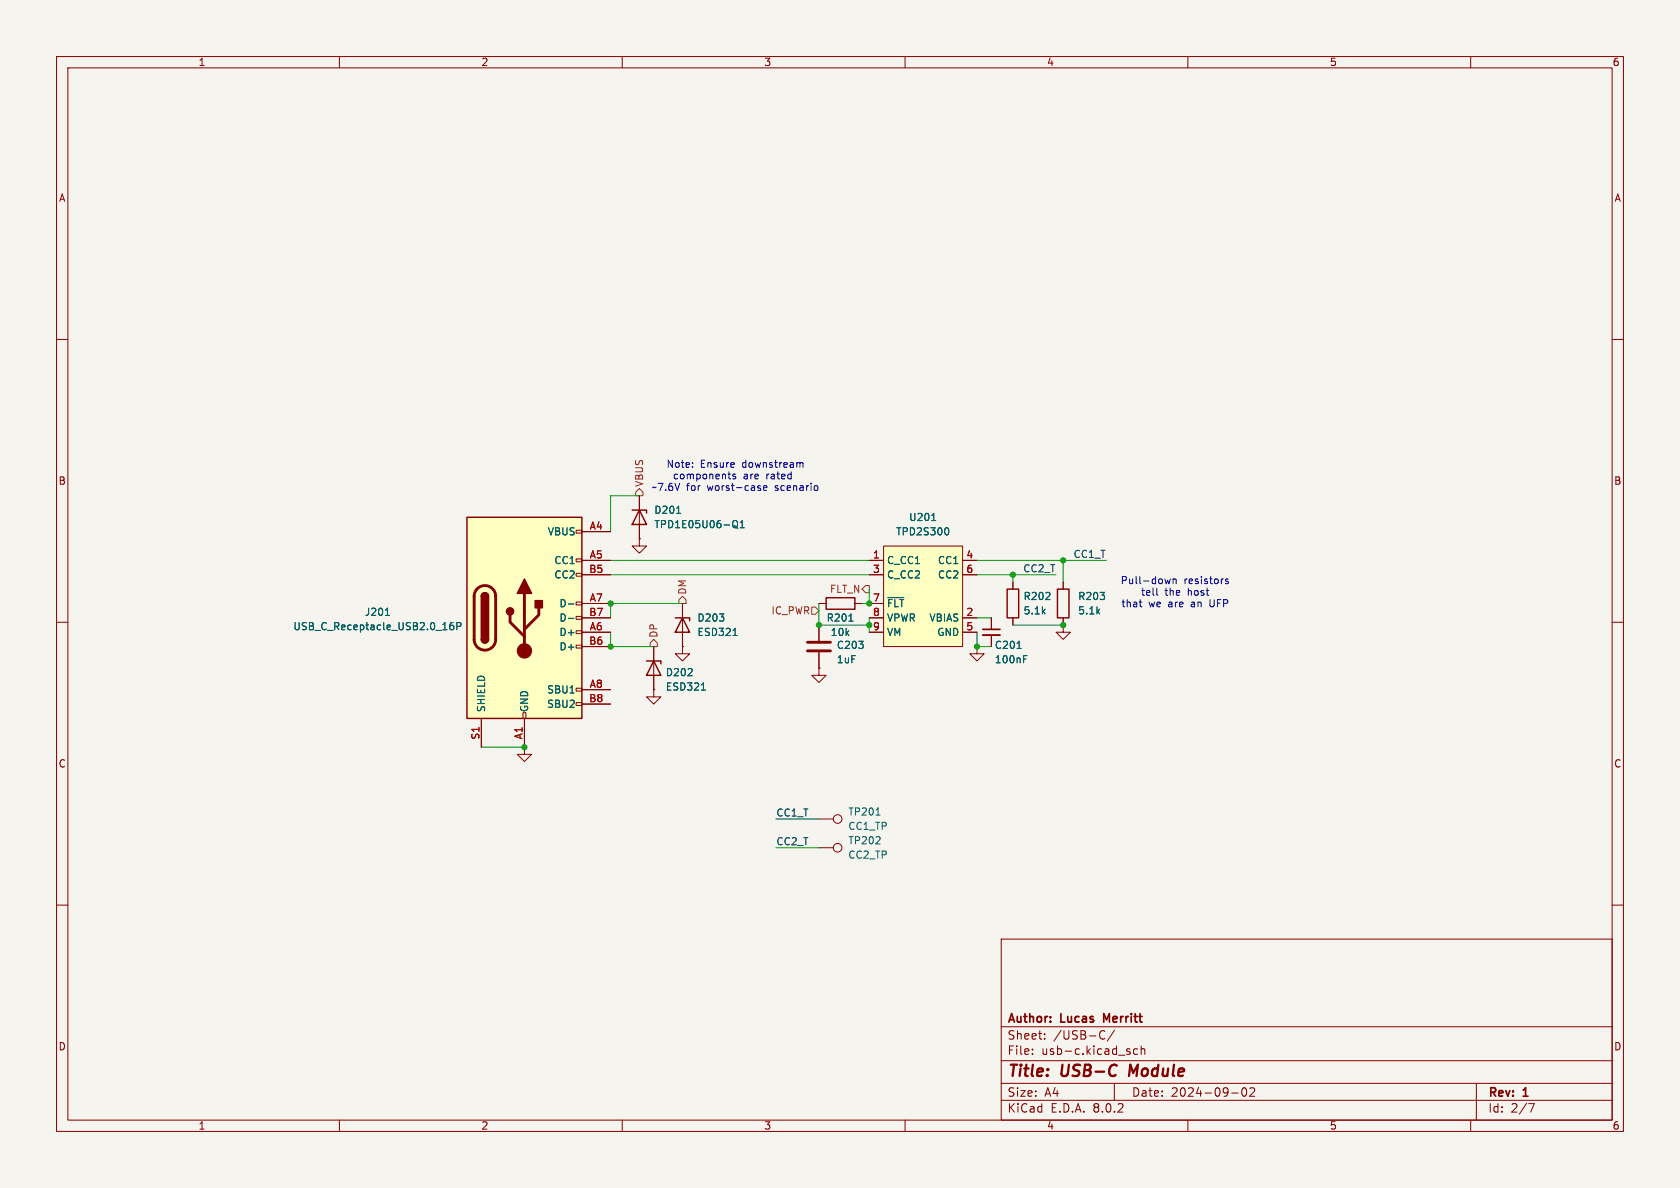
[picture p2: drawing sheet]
<svg xmlns="http://www.w3.org/2000/svg" width="297mm" height="210mm" viewBox="0 0 297 210" stroke-linecap="round" stroke-linejoin="round" font-family="sans-serif">
<path d="M0 0h297v210h-297z" fill="#f5f4ef" stroke="#f5f4ef" stroke-width=".18"/>
<g fill="none" stroke="#840000" stroke-width=".18">
<path d="M10 10h277v190h-277zM12 12h273v186h-273zM60 10v2M110 10v2M160 10v2M210 10v2M260 10v2M10 60h2M285 60h2M10 110h2M144.8 106.7h1.2M151.1 106.7h1.3"/>
<path d="M285 110h2M92.7 132.1v1.3h1.3l-1.3 1.2-1.3-1.2h1.3M92.7 132.1h.1M10 160h2M285 160h2M177 166h108v32h-108zM60 198v2M110 198v2M160 198v2M177 194.5h108M177 191.5h108M177 187.5h108"/>
<path d="M177 181.5h108M182.5 186.3v.1M182.5 185.5v.1M184.7 183.6v.1M184.7 182.8v.1M194.5 183.5a.52 .52 0 0 0 .8 .1M195.3 182.3h-.1a.54 .54 0 0 0-.7 .1M197 191.5v3M197 182.1l-1.3 2M199.6 185.9l.2 .2-.2 .3M199.6 185.4l.1 .1M201.1 185.5l-.4-.1-.3 .3v.4l.1 .2h.6"/>
<path d="M201.7 185.5l.3-.1 .3 .1 .1 .9M201.7 184.9v1.5M210 198v2M217.7 193.2h1.2M219.7 192.4l.2-.1a.81 .81 0 0 1 .6 .6 .81 .81 0 0 1-.3 .8l-.2 .1a.81 .81 0 0 1-.3-1.4zM221 192.4l.5-.1 .2 .1 .1 .3-.9 1.1h.9M260 198v2M261 191.5v6.5M270.2 195.1h1l-.6 1.5"/>
</g>
<path d="M199.8 188.2l-.2 2" fill="none" stroke="#840000" stroke-width=".4"/>
<path d="M195.6 180.3l-.5-1.1v1.5" fill="none" stroke="#840000" stroke-width=".3"/>
<path d="M146 105.7h5.1v2h-5.1z" fill="none" stroke="#840000" stroke-width=".25"/>
<path d="M150.1 109.8h.7" fill="none" stroke="#006464" stroke-width=".18"/>
<path d="M82.5 91.4h20.4v35.6h-20.4z" fill="#ffffc2"/>
<g fill="none" stroke="#840000" stroke-width=".18">
<path d="M101.9 98.8h1v.5h-1zM101.9 93.7h1v.5h-1zM102.9 94h5M102.9 99.1h5M113 95.3v1.2h1.3l-1.3 1.3-1.2-1.3h1.2M113 95.3h.1M113 87.6v7.7M101.9 114h1v.6h-1zM101.9 111.5h1v.5h-1zM101.9 109h1v.5h-1zM101.9 106.4h1v.5h-1zM101.9 101.3h1v.6h-1z"/>
<path d="M102.9 111.8h5M102.9 106.7h5M102.9 101.6h5M102.9 114.3h5M102.9 109.2h5M115.6 114.3v7.6M120.6 114.3v1.3h1.3l-1.3 1.2-1.2-1.2h1.2M120.6 114.3h.1M120.6 106.7v7.6M144.8 118.1v1.3h1.2l-1.2 1.3-1.3-1.3h1.3M144.8 118.1h.1M144.8 110.5v2.8"/>
<path d="M144.8 115.3v2.8M172.7 114.3v1.3h1.3l-1.3 1.2-1.3-1.2h1.3M172.7 114.3h.1M179.1 102.9v1.2M179.1 109.2v1.3M188 110.5v1.3h1.2l-1.2 1.2-1.3-1.2h1.3M188 110.5h.1M85.1 127v5.1M92.5 126h.5v1h-.5zM92.7 127v5.1M101.9 124.2h1v.5h-1zM101.9 121.7h1v.5h-1z"/>
<path d="M102.9 121.9h5M102.9 124.5h5M115.6 121.9v1.3h1.2l-1.2 1.3-1.3-1.3h1.3M115.6 121.9h.1M144.8 144.8h2.5M144.8 149.9h2.5"/>
<circle cx="148.1" cy="149.9" r=".76"/>
<circle cx="148.1" cy="144.8" r=".76"/>
</g>
<path d="M82.5 91.4h20.4v35.6h-20.4zM111.8 90.2h2.5v.5M113 90.2l1.3 2.5h-2.5zM85.1 113a.64 .64 0 0 0 .6 .7 .64 .64 0 0 0 .7-.7M85.1 105.4a.64 .64 0 0 1 .6-.6 .64 .64 0 0 1 .7 .6M114.3 116.8h2.5v.5M115.6 116.8l1.2 2.6h-2.5zM119.4 109.2h2.5v.5M120.6 109.2l1.3 2.6h-2.5zM178.1 104.1h2v5.1h-2z" fill="none" stroke="#840000" stroke-width=".25"/>
<path d="M84.4 104.1a1.9 1.9 0 0 1 2-.4 1.9 1.9 0 0 1 1.2 1.7v7.6a1.91 1.91 0 0 1-1.9 1.9 1.91 1.91 0 0 1-1.9-1.9v-7.7l.2-.7zM90.2 108.7v1.3l2.5 2.5M92.7 104.9v10.2M95.2 107.4v1.3l-2.5 2.6M142.7 115.1h4.1M142.7 113.5h4.1" fill="none" stroke="#840000" stroke-width=".51"/>
<g fill="#840000" stroke="#840000" stroke-width=".25">
<path d="M85.1 113h1.3a.64 .64 0 0 1-.7 .7 .64 .64 0 0 1-.6-.7z"/>
<path d="M85.1 105.4h1.3v7.6h-1.3z"/>
<path d="M85.3 105a.64 .64 0 0 1 .7-.2 .64 .64 0 0 1 .4 .6h-1.3z"/>
<path d="M92.7 102.4l1.3 2.5h-2.6z"/>
<path d="M94.6 106.2h1.3v1.2h-1.3z"/>
<circle cx="90.2" cy="108.1" r=".63"/>
</g>
<circle cx="92.7" cy="115.1" r="1.27" fill="#840000" stroke="#840000" stroke-width=".18"/>
<g fill="none" stroke="#006464" stroke-width=".18">
<path d="M119.6 90.7h.7M129.6 92.2l.2-.2a.43 .43 0 0 1 .6 .4v.5a.43 .43 0 0 1-.3 .4 .43 .43 0 0 1-.5-.2M129.8 93l.6 .4M130.9 93.3h.7M130.9 92.4l.3-.4v1.3M68.1 108.8h.8M80.1 110.1h-.4a.86 .86 0 0 0 0 1.2l.5-.1v-.4l-.2-.3-.4 .1-.1 .2M80.8 110.7h.6l.1-.2-.1-.3-.6-.1v1.2M100.5 106.8h1M100.5 109.3h1M129.6 112.3h.7M124 122h.7"/>
<path d="M154.9 144.1h.7"/>
</g>
<path d="M156.2 96.5h14v17.8h-14z" fill="#ffffc2"/>
<g fill="none" stroke="#840000" stroke-width=".18">
<path d="M102.9 99.1h5M102.9 94h5M113 95.3h.1M113 87.6v2.6M113 92.7v2.6M153.7 99.1h2.5M156.2 96.5h14v17.8h-14zM170.2 99.1h2.5M102.9 109.2h5M102.9 101.6h5M102.9 111.8h5M102.9 106.7h5"/>
<path d="M102.9 114.3h5M115.6 114.3v2.5M115.6 119.4v2.5M120.6 114.3h.1M120.6 106.7v2.5M120.6 111.8v2.5M144.8 118.1h.1M144.8 106.7h1.2M144.8 110.5v2.8M144.8 115.3v2.8M151.1 106.7h1.3M153.7 109.2h2.5"/>
<path d="M153.7 101.6h2.5M153.7 111.8h2.5M153.7 106.7h2.5M170.2 109.2h2.5M170.2 101.6h2.5M170.2 111.8h2.5M172.7 114.3h.1M175.3 109.2v2.1M175.3 112.3v2M179.1 102.9v1.2M179.1 109.2v1.3M188 110.5h.1"/>
<path d="M188 102.9v1.2M188 109.2v1.3M85.1 127v5.1M92.7 132.1h.1M92.7 127v5.1M102.9 121.9h5M102.9 124.5h5M115.6 121.9h.1"/>
</g>
<g fill="none" stroke="#006464" stroke-width=".18">
<path d="M119.6 90.7h.7M129.6 92.2l.2-.2a.43 .43 0 0 1 .6 .4v.5a.43 .43 0 0 1-.3 .4 .43 .43 0 0 1-.5-.2M129.8 93l.6 .4M130.9 93.3h.7M130.9 92.4l.3-.4v1.3M164.7 92h.7M167.4 93.3a.79 .79 0 0 1 0 1.3M68.1 108.8h.8M80.1 110.1h-.4a.86 .86 0 0 0 0 1.2l.5-.1v-.4l-.2-.3-.4 .1-.1 .2M80.8 110.7h.6l.1-.2-.1-.3-.6-.1v1.2M100.5 106.8h1M100.5 109.3h1"/>
<path d="M129.6 112.3h.7M150.1 109.8h.7M156.9 105.6h2.9M179.8 114.6h.7M181 116.5h.4M181 115.9h.6M124 122h.7"/>
</g>
<path d="M186.9 104.1h2.1v5.1h-2.1z" fill="none" stroke="#840000" stroke-width=".25"/>
<path d="M173.7 112.3h3.1" fill="none" stroke="#840000" stroke-width=".33"/>
<path d="M173.7 111.3h3.1" fill="none" stroke="#840000" stroke-width=".3"/>
<path d="M113 86.4l.7 .6v.6h-1.3v-.6zM115.6 113l.6 .7v.6h-1.3v-.6zM120.6 105.4l.7 .6v.7h-1.3v-.7zM143.5 107.3h.6l.7 .7-.7 .6h-.6zM153 103.5h.7v1.3h-.7l-.6-.7z" fill="none" stroke="#725600" stroke-width=".18"/>
<g fill="none" stroke="#0000c2" stroke-width=".18">
<path d="M122.4 82.5v.1M122.4 81.8v.1M128.7 83.8h.5M128.9 84.6l.3 .1M130 83.9l-.3-.1-.2 .2 .1 .2 .4 .1v.3h-.5M134.1 86.3h.3l.1 .2-.2 .2h-.2M134.1 85.9h.3M135 86.3l.6-.1-.1-.3h-.3l-.2 .1v.6h.5M141.4 81.9l.2-.1h.3l.1 .8M144.5 86v.6M201.4 106.4h.5M201.6 107.2l.3 .1"/>
<path d="M204.5 104v1.1l.2 .1M206.9 102.3l-.2 .9-.3-.6-.2 .6M207.4 102.3v.9M207.4 102.5l.2-.2 .3 .1v.8M217.1 102.4l-.3-.1-.2 .2 .1 .2 .4 .1v.3h-.5"/>
</g>
<g fill="none" stroke="#009600" stroke-width=".18">
<path d="M107.9 99.1h45.8M113 87.6h-5.1v6.4M172.7 99.1h22.9M188 99.1v3.8M107.9 111.8v2.5h7.7M107.9 101.6h45.8M120.6 106.7h-12.7v2.5M144.8 106.7v3.8h8.9M153.7 104.1v2.6h-1.3M153.7 109.2v2.6M172.7 101.6h14M172.7 111.8v2.5h2.6"/>
<path d="M172.7 109.2h2.6M179.1 110.5h8.9M179.1 101.6v1.3M85.1 132.1h7.6M137.2 144.8h7.6M137.2 149.9h7.6"/>
</g>
<g fill="#009600" stroke="#009600" stroke-width=".18">
<circle cx="172.7" cy="114.3" r=".46"/>
<circle cx="188" cy="99.1" r=".46"/>
<circle cx="179.1" cy="101.6" r=".46"/>
<circle cx="188" cy="110.5" r=".46"/>
<circle cx="153.7" cy="110.5" r=".46"/>
<circle cx="153.7" cy="106.7" r=".46"/>
<circle cx="144.8" cy="110.5" r=".46"/>
<circle cx="107.9" cy="106.7" r=".46"/>
<circle cx="107.9" cy="114.3" r=".46"/>
<circle cx="92.7" cy="132.1" r=".46"/>
</g>
<g font-size="2.8" fill="#840000">
<text x="178" y="190.9">Title:</text>
<text x="187.7" y="190.9">USB-C</text>
<text x="200.5" y="190.9">Module</text>
</g>
<g font-size="2.1" fill="#840000">
<text x="178" y="184">Sheet:</text>
<text x="178" y="181.2">Author:</text>
<text x="186.2" y="184">/USB-C/</text>
<text x="187.6" y="181.2">Lucas</text>
<text x="195.8" y="181.2">Merritt</text>
<text x="178" y="186.7">File:</text>
<text x="184.1" y="186.7">usb-c.kicad_sch</text>
<text x="178" y="196.9">KiCad</text>
<text x="178" y="194.1">Size:</text>
<text x="184.7" y="194.1">A4</text>
<text x="185.7" y="196.9">E.D.A.</text>
<text x="193.3" y="196.9">8.0.2</text>
<text x="200" y="194.1">Date:</text>
<text x="207" y="194.1">2024-09-02</text>
<text x="263" y="194.3">Rev:</text>
<text x="263" y="196.9">Id:</text>
<text x="267.1" y="196.9">2/7</text>
<text x="269.4" y="194.3">1</text>
</g>
<g font-size="1.8" fill="#840000">
<text x="35" y="11.9">1</text>
<text x="85" y="11.9">2</text>
<text x="135" y="11.9">3</text>
<text x="185" y="11.9">4</text>
<text x="235" y="11.9">5</text>
<text x="285" y="11.9">6</text>
<text x="10.3" y="35.9">A</text>
<text x="285.3" y="35.9">A</text>
<text x="10.3" y="85.9">B</text>
<text x="285.3" y="85.9">B</text>
<text x="10.3" y="135.9">C</text>
<text x="285.3" y="135.9">C</text>
<text x="10.3" y="185.9">D</text>
<text x="285.3" y="185.9">D</text>
<text x="35" y="199.9">1</text>
<text x="85" y="199.9">2</text>
<text x="135" y="199.9">3</text>
<text x="185" y="199.9">4</text>
<text x="235" y="199.9">5</text>
<text x="285" y="199.9">6</text>
</g>
<g font-size="1.8" fill="#0000c2">
<text x="117.7" y="82.9">Note:</text>
<text x="123.8" y="82.9">Ensure</text>
<text x="131.3" y="82.9">downstream</text>
<text x="115.2" y="87">~7.6V</text>
<text x="118.8" y="84.9">components</text>
<text x="121.4" y="87">for</text>
<text x="125.2" y="87">worst-case</text>
<text x="131.4" y="84.9">are</text>
<text x="135.6" y="84.9">rated</text>
<text x="137.3" y="87">scenario</text>
<text x="198" y="103.5">Pull-down</text>
<text x="198.1" y="107.6">that</text>
<text x="201.6" y="105.5">tell</text>
<text x="203.1" y="107.6">we</text>
<text x="205.9" y="105.5">the</text>
<text x="206.7" y="107.6">are</text>
<text x="209.3" y="103.5">resistors</text>
<text x="210.1" y="105.5">host</text>
<text x="210.9" y="107.6">an</text>
<text x="214.3" y="107.6">UFP</text>
</g>
<g font-size="1.8" fill="#725600">
<text x="113.9" y="86.2" transform="rotate(-90 113.9 86.2)">VBUS</text>
<text x="121.5" y="105.2" transform="rotate(-90 121.5 105.2)">DM</text>
<text x="146.6" y="105">FLT_N</text>
<text x="116.4" y="112.8" transform="rotate(-90 116.4 112.8)">DP</text>
<text x="136.3" y="108.8">IC_PWR</text>
</g>
<g font-size="1.8" fill="#006464">
<text x="96.8" y="94.8">VBUS</text>
<text x="115.6" y="91">D201</text>
<text x="115.6" y="93.6">TPD1E05U06-Q1</text>
<text x="158.3" y="94.8">TPD2S300</text>
<text x="160.6" y="92.3">U201</text>
<text x="97.9" y="99.9">CC1</text>
<text x="156.7" y="99.9">C_CC1</text>
<text x="165.7" y="99.9">CC1</text>
<text x="97.9" y="102.5">CC2</text>
<text x="98.8" y="107.5">D-</text>
<text x="156.7" y="102.5">C_CC2</text>
<text x="156.7" y="107.5">~{FLT}</text>
<text x="165.7" y="102.5">CC2</text>
<text x="180.9" y="106.3">R202</text>
<text x="190.5" y="106.3">R203</text>
<text x="51.8" y="111.6">USB_C_Receptacle_USB2.0_16P</text>
<text x="64.4" y="109.1">J201</text>
<text x="98.8" y="112.6">D+</text>
<text x="98.8" y="110.1">D-</text>
<text x="123.2" y="110.1">D203</text>
<text x="123.2" y="112.6">ESD321</text>
<text x="146" y="110.1">R201</text>
<text x="146.8" y="112.6">10k</text>
<text x="156.7" y="110.1">VPWR</text>
<text x="156.7" y="112.6">VM</text>
<text x="164.2" y="110.1">VBIAS</text>
<text x="165.6" y="112.6">GND</text>
<text x="180.9" y="108.8">5.1k</text>
<text x="190.5" y="108.8">5.1k</text>
<text x="98.8" y="115.2">D+</text>
<text x="117.6" y="119.7">D202</text>
<text x="147.8" y="114.9">C203</text>
<text x="147.8" y="117.4">1uF</text>
<text x="175.8" y="114.9">C201</text>
<text x="175.8" y="117.4">100nF</text>
<text x="86" y="126" transform="rotate(-90 86 126)">SHIELD</text>
<text x="93.6" y="126" transform="rotate(-90 93.6 126)">GND</text>
<text x="96.6" y="122.8">SBU1</text>
<text x="96.6" y="125.3">SBU2</text>
<text x="117.6" y="122.3">ESD321</text>
<text x="149.9" y="144.4">TP201</text>
<text x="149.9" y="146.9">CC1_TP</text>
<text x="149.9" y="149.5">TP202</text>
<text x="149.9" y="152">CC2_TP</text>
</g>
<g font-size="1.8" fill="#a90000">
<text x="104.2" y="93.7">A4</text>
<text x="104.1" y="101.3">B5</text>
<text x="104.2" y="98.8">A5</text>
<text x="154.2" y="98.8">1</text>
<text x="154.2" y="101.3">3</text>
<text x="170.7" y="98.8">4</text>
<text x="170.7" y="101.3">6</text>
<text x="104.2" y="106.4">A7</text>
<text x="154.2" y="106.4">7</text>
<text x="104.1" y="109">B7</text>
<text x="104.2" y="111.5">A6</text>
<text x="154.2" y="109">8</text>
<text x="154.2" y="111.5">9</text>
<text x="170.7" y="109">2</text>
<text x="170.7" y="111.5">5</text>
<text x="104.1" y="114">B6</text>
<text x="104.1" y="124.2">B8</text>
<text x="104.2" y="121.7">A8</text>
<text x="84.8" y="130.9" transform="rotate(-90 84.8 130.9)">S1</text>
<text x="92.5" y="130.8" transform="rotate(-90 92.5 130.8)">A1</text>
</g>
<g font-size="1.8" fill="#0f0f0f">
<text x="180.8" y="101.3">CC2_T</text>
<text x="189.7" y="98.7">CC1_T</text>
<text x="137.2" y="144.4">CC1_T</text>
<text x="137.2" y="149.5">CC2_T</text>
</g>
</svg>
